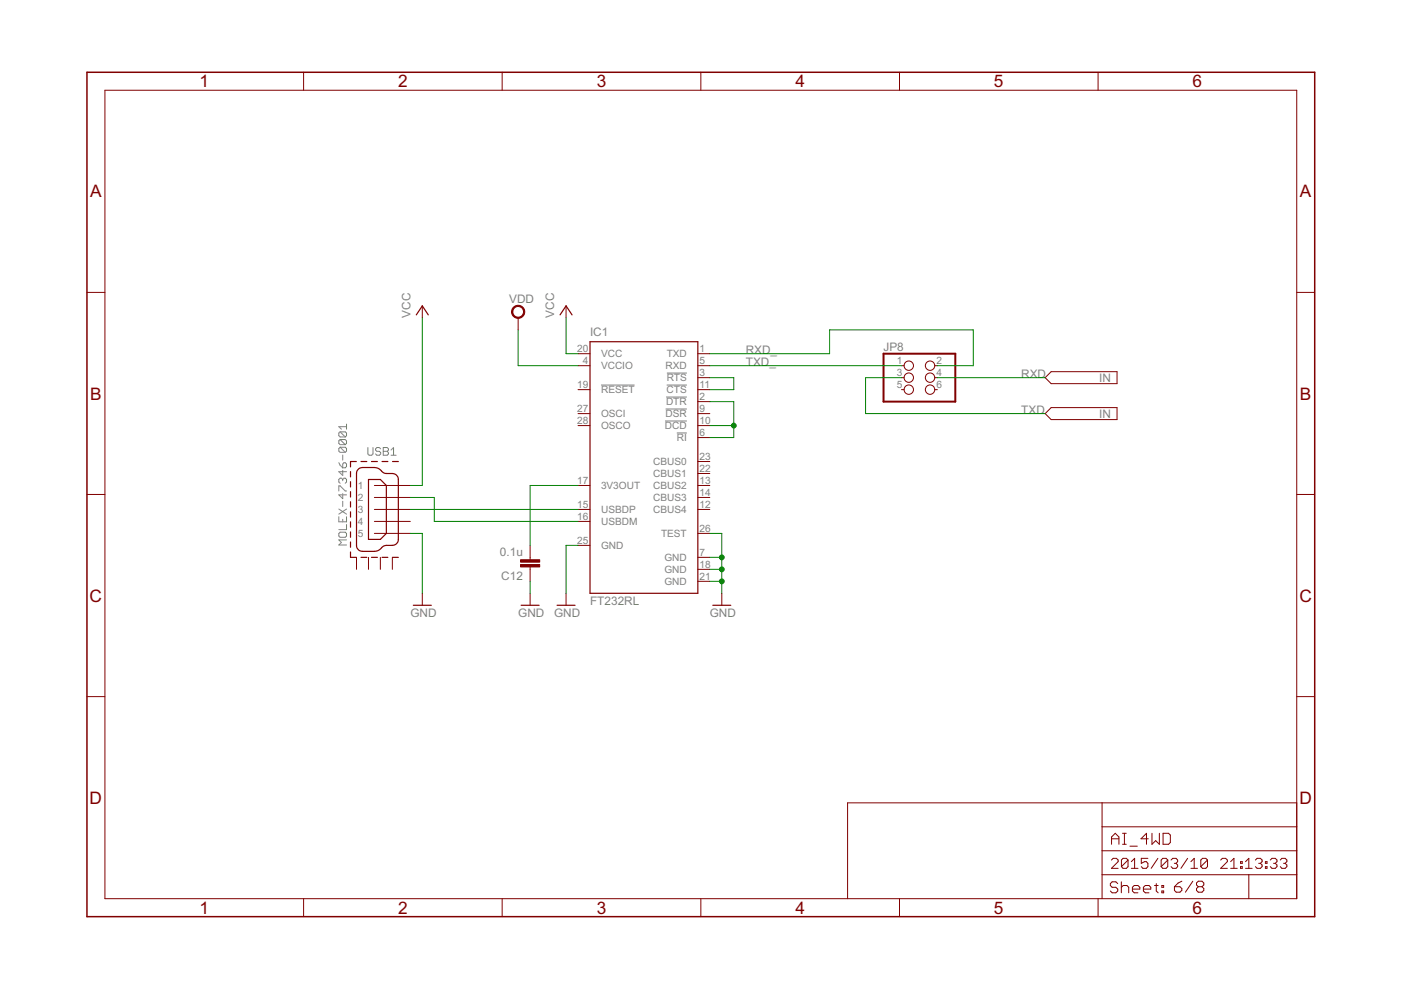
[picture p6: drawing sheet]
<svg xmlns="http://www.w3.org/2000/svg" width="297mm" height="210mm" viewBox="0 0 297 210" stroke-linecap="round" stroke-linejoin="round" font-family="sans-serif">
<g fill="none" stroke="#808080" stroke-width=".21">
<path d="M141.4 79.1h4.2M71.8 98.1l.9 1.1M72.1 91.6l-.3 .2v.6l.3 .2h1.1M72.1 93.2l-.3 .3v.5l.3 .3h1.1M72.1 94.8l-.3 .3v.6l.3 .2h1.1M72.1 91.6h1.1l.3 .2v.6l-.3 .2M72.1 93.2h1.1l.3 .3v.5l-.3 .3M72.1 94.8h1.1l.3 .3v.6l-.3 .2M72.1 94.8l1.1 1.1M72.1 93.2l1.1 1.1M72.1 91.6l1.1 1M72.7 96.5v1.1"/>
<path d="M72.7 99.7v1.1l-.9-.8h1.7M72.9 98.1h.3l.3 .3v.5l-.3 .3h-.5v-.8zM73.5 89.9v1.1M73.5 90.5h-1.7l.6 .5M78 94.9v1.3l.3 .3h.5l.3-.3v-1.3M80.7 95.2l-.3-.3h-.5l-.3 .3v.2l.3 .3h.5l.3 .3v.2l-.3 .3h-.5l-.3-.3M81.3 94.9h.8l.3 .3v.2l-.3 .3 .3 .3v.2l-.3 .3h-.8zM81.3 95.7h.8M82.9 96.5h1.1M82.9 95.4l.5-.5v1.6M127.4 81.6h7.1M141 89.3h4.6"/>
<path d="M141.1 86.7h4.5M141.2 84.2h4.4M141.4 81.6h4.2M143.5 91.8h2.1M71.8 104.1v-1.1h.3l1.1 1.1h.3M71.8 109.6v1h1.7v-1M71.8 107.9l1.7 1.1M72.1 112.8h1.1l.3 .3v.5l-.3 .3h-1.1l-.3-.3v-.5zM72.7 101.6l-.3-.2h-.3l-.3 .2v.6l.3 .3M72.7 101.6l.2-.2h.3l.3 .2v.6l-.3 .3M72.7 101.6v.3M72.7 104.6v1.1l-.9-.8h1.7"/>
<path d="M72.7 106.3v1.1M72.7 110.1v.5M73.5 114.5h-1.7l.6 .5-.6 .5h1.7M73.5 111.2v1.1h-1.7M73.5 107.9l-1.7 1.1"/>
</g>
<g fill="none" stroke="#800000" stroke-width=".21">
<path d="M22.2 19.1h252.7v171.4h-252.7zM64.4 15.3v3.8M106.5 15.3v3.8M148.6 15.3v3.8M190.7 15.3v3.8M232.8 15.3v3.8M18.4 62h3.8M89.5 64.9v2.5M109.9 67.4v2.5M120 64.9v2.5M122.6 75h2.5M122.6 77.5h2.5"/>
<path d="M148 75h2.5M148 77.5h2.5M191.1 77.5h.6M198.2 77.5h.5M222.9 78.8h13.9v2.5h-13.9l-1.3-1.2zM274.9 62h3.8M122.6 90.2h2.5M122.6 87.7h2.5M122.6 82.6h2.5M148 90.2h2.5M148 87.7h2.5M148 80.1h2.5"/>
<path d="M148 82.6h2.5M148 85.2h2.5M148 92.8h2.5M148 97.9h2.5M191.1 80.1h.6M191.1 82.6h.6M198.2 80.1h.5M198.2 82.6h.5M221.6 87.7l1.3-1.3h13.9v2.6h-13.9zM18.4 104.8h3.8M75.6 118.2v2.5M78.1 118.2v2.5"/>
<path d="M79.4 102.9h7.6M79.4 108h7.6M79.4 110.6h7.6M79.4 105.5h7.6M79.4 113.1h7.6M80.6 118.2v2.5M83.2 118.2v2.5M112.4 115.6v3.1M122.6 102.9h2.5M122.6 108h2.5M122.6 110.6h2.5M122.6 115.6h2.5"/>
<path d="M148 102.9h2.5M148 108h2.5M148 118.2h2.5M148 100.4h2.5M148 105.5h2.5M148 113.1h2.5M274.9 104.8h3.8M89.5 125.8v2.5M112.4 120.2v3.1M112.4 125.8v2.5M120 125.8v2.5M148 120.7h2.5"/>
<path d="M148 123.3h2.5M153 125.8v2.5M18.4 147.7h3.8M274.9 147.7h3.8M233.7 170.2v20.3M233.7 175.3h41.2M235.7 179v-1.5l.8-.8 .7 .8v1.5M235.7 177.8h1.5M238 179h.8M238 176.7h.8M238.4 176.7v2.3M239.6 179.4h1.5"/>
<path d="M243.5 177.8h-1.6l1.2-1.1v2.3M244.2 176.7v2.3l.8-.8 .8 .8v-2.3M246.6 176.7h1.2l.3 .4v1.5l-.3 .4h-1.2zM274.9 170.2h-95.2v20.3M64.4 190.5v3.9M106.5 190.5v3.9M148.6 190.5v3.9M190.7 190.5v3.9M232.8 190.5v3.9M233.7 185.5h41.2M233.7 180.4h41.2M235.6 182.4l.4-.4h.7l.4 .4v.3l-1.5 1.4h1.5"/>
<path d="M237 187.3l-.4-.3h-.8l-.4 .3v.4l.4 .4h.8l.4 .4v.4l-.4 .4h-.8l-.4-.4M237.7 187v2.3M237.7 188.1l.4-.4h.8l.4 .4v1.2M239.2 182.4v1.3l-.4 .4h-.7l-.3-.4M239.2 182.4l-.4-.4h-.7l-.3 .4v1.3M239.2 182.4l-1.4 1.3M239.9 184.1h1.4M239.9 182.7l.7-.7v2.1M240.1 188.5h1.6v-.4l-.4-.4h-.8l-.4 .4v.8l.4 .4h.8M242.4 188.5h1.6v-.4l-.4-.4h-.8l-.4 .4v.8l.4 .4h.8M243.4 182h-1.4v1l.7-.3h.3l.4 .3v.7l-.4 .4h-.7l-.3-.4M244.8 187.7h.8"/>
<path d="M245.2 187.3v1.6l.4 .4M245.5 182l-1.4 2.1M246.3 187.7h.4v.4h-.4zM246.3 188.9h.4v.4h-.4zM247.6 182.4v1.3l-.4 .4h-.7l-.3-.4M247.6 182.4l-.4-.4h-.7l-.3 .4v1.3M247.6 182.4l-1.4 1.3M248.3 182.4l.3-.4h.7l.4 .4v.3l-.4 .3M249 183h.3M249 188h1.2l.4 .4v.4l-.4 .4h-.8l-.4-.4zM249.3 183l.4 .4v.3l-.4 .4h-.7l-.3-.4M250.6 186.8l-.8 .4-.8 .8"/>
<path d="M251.8 182l-1.4 2.1M252.5 184.1h1.4M252.5 182.7l.7-.7v2.1M252.9 186.8l-1.6 2.4M254.1 188l-.4 .4v.4l.4 .4h.7l.4-.4v-.4l-.4-.4M254.1 188h.7M254.1 188l-.4-.4v-.4l.4-.4h.7l.4 .4v.4l-.4 .4M256 182.4v1.3l-.3 .4h-.7l-.4-.4M256 182.4l-.3-.4h-.7l-.4 .4v1.3M256 182.4l-1.4 1.3M258.8 182.4l.4-.4h.7l.3 .4v.3l-1.4 1.4h1.4M260.9 184.1h1.4"/>
<path d="M260.9 182.7l.7-.7v2.1M263 183.7h.4v.4h-.4zM263 182.7h.4v.3h-.4zM264.1 182.7l.7-.7v2.1M264.1 184.1h1.4M264.8 185.5v5M266.2 182.4l.3-.4h.7l.4 .4v.3l-.4 .3M266.9 183h.3M267.2 183l.4 .4v.3l-.4 .4h-.7l-.3-.4M268.3 183.7h.3v.4h-.3zM268.3 182.7h.3v.3h-.3zM269.3 182.4l.4-.4h.7l.3 .4v.3l-.3 .3"/>
<path d="M270 183h.4M270.4 183l.3 .4v.3l-.3 .4h-.7l-.4-.4M271.4 182.4l.4-.4h.7l.3 .4v.3l-.3 .3M272.1 183h.4M272.5 183l.3 .4v.3l-.3 .4h-.7l-.4-.4"/>
<circle cx="192.7" cy="77.5" r=".99"/>
<circle cx="197.2" cy="77.5" r=".99"/>
<circle cx="192.7" cy="80.1" r=".99"/>
<circle cx="192.7" cy="82.6" r=".99"/>
<circle cx="197.2" cy="80.1" r=".99"/>
<circle cx="197.2" cy="82.6" r=".99"/>
</g>
<path d="M18.4 15.3h260.3v179.1h-260.3z" fill="none" stroke="#800000" stroke-width=".32"/>
<g fill="none" stroke="#800000" stroke-width=".25">
<path d="M88.3 66.8l1.2-1.9 1.3 1.9M118.7 66.8l1.3-1.9 1.3 1.9M125.1 72.5h22.9v53.3h-22.9zM74.3 100v1.1M75.5 97.9h-1.2v1.1M76.1 99.4l.8-.3 2.8 .1 .7 .2 .7 .7a2.33 2.33 0 0 0 2.1 .3l.8 .3 .3 .4 .2 .6v12.7l-.2 .5-.3 .5a2.67 2.67 0 0 1-2.1 .2l-.5 .2-1.3 1-.7 .1h-2.8l-.5-.3-.4-.4-.1-15.8 .1-.6zM76.5 97.9h1.3M78.8 97.9h1.2M81 97.9h1.2M83.2 97.9h1.3M74.3 102.1v1.2M74.3 104.2v1.2"/>
<path d="M74.3 106.4v1.1M74.3 108.5v1.1M74.3 110.6v1.2M74.3 112.8v1.1M74.3 114.9v1.1M74.3 117v1.2h1.2M76.5 118.2h1.3M78.1 101.7h2.5l1.3 1.2v10.2l-1.3 1.3h-2.5zM78.8 118.2h1.2M81 118.2h1.2M83.2 118.2h1.3M87.6 128.3h3.8"/>
<path d="M110.5 128.3h3.8M118.1 128.3h3.8M151.1 128.3h3.8"/>
</g>
<path d="M187.3 75h15.2v10.2h-15.2z" fill="none" stroke="#800000" stroke-width=".42"/>
<path d="M108.8 65.2a1.4 1.4 0 0 1 2.3 .2 1.4 1.4 0 0 1-.9 2.1 1.4 1.4 0 0 1-1.7-1.4h.2a1.15 1.15 0 0 1 1.6-1.1 1.15 1.15 0 0 1 .3 2 1.15 1.15 0 0 1-1.8-.6l-.1-.3h-.2z" fill-rule="evenodd" fill="#800000" stroke="#800000" stroke-width=".21"/>
<g fill="#800000" stroke="#800000" stroke-width=".21">
<path d="M110.4 118.7h4v.5h-4z"/>
<path d="M110.4 119.7h4v.5h-4z"/>
</g>
<g fill="none" stroke="#008000" stroke-width=".21">
<path d="M89.5 67.4v35.5h-2.5M109.9 69.9v7.6h12.7M120 67.4v7.6h2.6M150.5 75h25.4v-5.1h30.5v7.6h-7.7M150.5 77.5h40.6M150.5 80.1h5.1v2.5h-5.1M150.5 85.2h5.1v7.6h-5.1M150.5 90.2h5.1M191.1 80.1h-7.6v7.6h38.1M198.7 80.1h22.9M87 108h35.6M87 105.5h5.1v5.1h30.5"/>
<path d="M87 113.1h2.5v12.7M122.6 102.9h-10.2v12.7M122.6 115.6h-2.6v10.2M150.5 113.1h2.5v12.7M150.5 118.2h2.5M112.4 123.3v2.5M150.5 123.3h2.5M150.5 120.7h2.5"/>
</g>
<g fill="#008000" stroke="#008000" stroke-width=".21">
<circle cx="155.6" cy="90.2" r=".51"/>
<circle cx="153" cy="120.7" r=".51"/>
<circle cx="153" cy="123.3" r=".51"/>
<circle cx="153" cy="118.2" r=".51"/>
</g>
<g font-size="4.1" fill="#800000">
<text x="42.3" y="18.5">1</text>
<text x="84.4" y="18.5">2</text>
<text x="126.5" y="18.5">3</text>
<text x="168.6" y="18.5">4</text>
<text x="210.7" y="18.5">5</text>
<text x="252.9" y="18.5">6</text>
<text x="19.1" y="41.9">A</text>
<text x="275.6" y="41.9">A</text>
<text x="19.1" y="84.7">B</text>
<text x="275.6" y="84.7">B</text>
<text x="19" y="127.6">C</text>
<text x="275.5" y="127.6">C</text>
<text x="19" y="170.4">D</text>
<text x="275.5" y="170.4">D</text>
<text x="42.3" y="193.7">1</text>
<text x="84.4" y="193.7">2</text>
<text x="126.5" y="193.7">3</text>
<text x="168.6" y="193.7">4</text>
<text x="210.7" y="193.7">5</text>
<text x="252.9" y="193.7">6</text>
</g>
<g font-size="2.8" fill="#808080">
<text x="108" y="64.2">VDD</text>
<text x="87" y="67.4" transform="rotate(-90 87 67.4)">VCC</text>
<text x="117.5" y="67.4" transform="rotate(-90 117.5 67.4)">VCC</text>
<text x="125.1" y="71.2">IC1</text>
<text x="158.1" y="75">RXD_</text>
<text x="158.1" y="77.5">TXD_</text>
<text x="187.3" y="74.4">JP8</text>
<text x="216.5" y="80.1">RXD</text>
<text x="233.1" y="81.1">IN</text>
<text x="216.5" y="87.7">TXD</text>
<text x="233.1" y="88.7">IN</text>
<text x="106" y="117.8">0.1u</text>
<text x="106.3" y="122.9">C12</text>
<text x="87" y="130.9">GND</text>
<text x="109.9" y="130.9">GND</text>
<text x="117.5" y="130.9">GND</text>
<text x="125.1" y="128.3">FT232RL</text>
<text x="150.5" y="130.9">GND</text>
</g>
<g font-size="2.4" fill="#808080">
<text x="122.4" y="74.6">20</text>
<text x="123.6" y="77.2">4</text>
<text x="127.4" y="75.8">VCC</text>
<text x="141.4" y="75.8">TXD</text>
<text x="148.3" y="74.6">1</text>
<text x="148.3" y="77.2">5</text>
<text x="190.1" y="77.2">1</text>
<text x="198.5" y="77.2">2</text>
<text x="122.4" y="82.3">19</text>
<text x="127.4" y="78.3">VCCIO</text>
<text x="127.4" y="83.4">RESET</text>
<text x="141.1" y="78.3">RXD</text>
<text x="141.3" y="83.4">CTS</text>
<text x="141.4" y="80.8">RTS</text>
<text x="148.3" y="79.7">3</text>
<text x="148.3" y="82.3">11</text>
<text x="190.1" y="79.7">3</text>
<text x="190.1" y="82.3">5</text>
<text x="198.5" y="79.7">4</text>
<text x="198.5" y="82.3">6</text>
<text x="122.4" y="89.9">28</text>
<text x="122.4" y="87.3">27</text>
<text x="127.4" y="88.5">OSCI</text>
<text x="141.1" y="88.5">DSR</text>
<text x="141.2" y="85.9">DTR</text>
<text x="148.3" y="84.8">2</text>
<text x="148.3" y="87.3">9</text>
<text x="148.3" y="89.9">10</text>
<text x="127.4" y="91">OSCO</text>
<text x="141" y="91">DCD</text>
<text x="143.5" y="93.5">RI</text>
<text x="148.3" y="92.4">6</text>
<text x="138.5" y="98.6">CBUS0</text>
<text x="138.5" y="101.2">CBUS1</text>
<text x="148.3" y="97.5">23</text>
<text x="148.3" y="100">22</text>
<text x="75.9" y="103.7">1</text>
<text x="75.9" y="106.2">2</text>
<text x="122.4" y="102.6">17</text>
<text x="122.4" y="107.7">15</text>
<text x="127.4" y="103.7">3V3OUT</text>
<text x="138.5" y="103.7">CBUS2</text>
<text x="138.5" y="106.2">CBUS3</text>
<text x="148.3" y="102.6">13</text>
<text x="148.3" y="105.1">14</text>
<text x="148.3" y="107.7">12</text>
<text x="75.9" y="108.8">3</text>
<text x="75.9" y="111.3">4</text>
<text x="75.9" y="113.9">5</text>
<text x="122.4" y="110.2">16</text>
<text x="127.4" y="108.8">USBDP</text>
<text x="127.4" y="111.3">USBDM</text>
<text x="138.5" y="108.8">CBUS4</text>
<text x="140.2" y="113.9">TEST</text>
<text x="148.3" y="112.7">26</text>
<text x="122.4" y="115.3">25</text>
<text x="127.4" y="116.4">GND</text>
<text x="140.9" y="118.9">GND</text>
<text x="148.3" y="117.8">7</text>
<text x="140.9" y="121.5">GND</text>
<text x="140.9" y="124">GND</text>
<text x="148.3" y="120.4">18</text>
<text x="148.3" y="122.9">21</text>
</g>
</svg>
